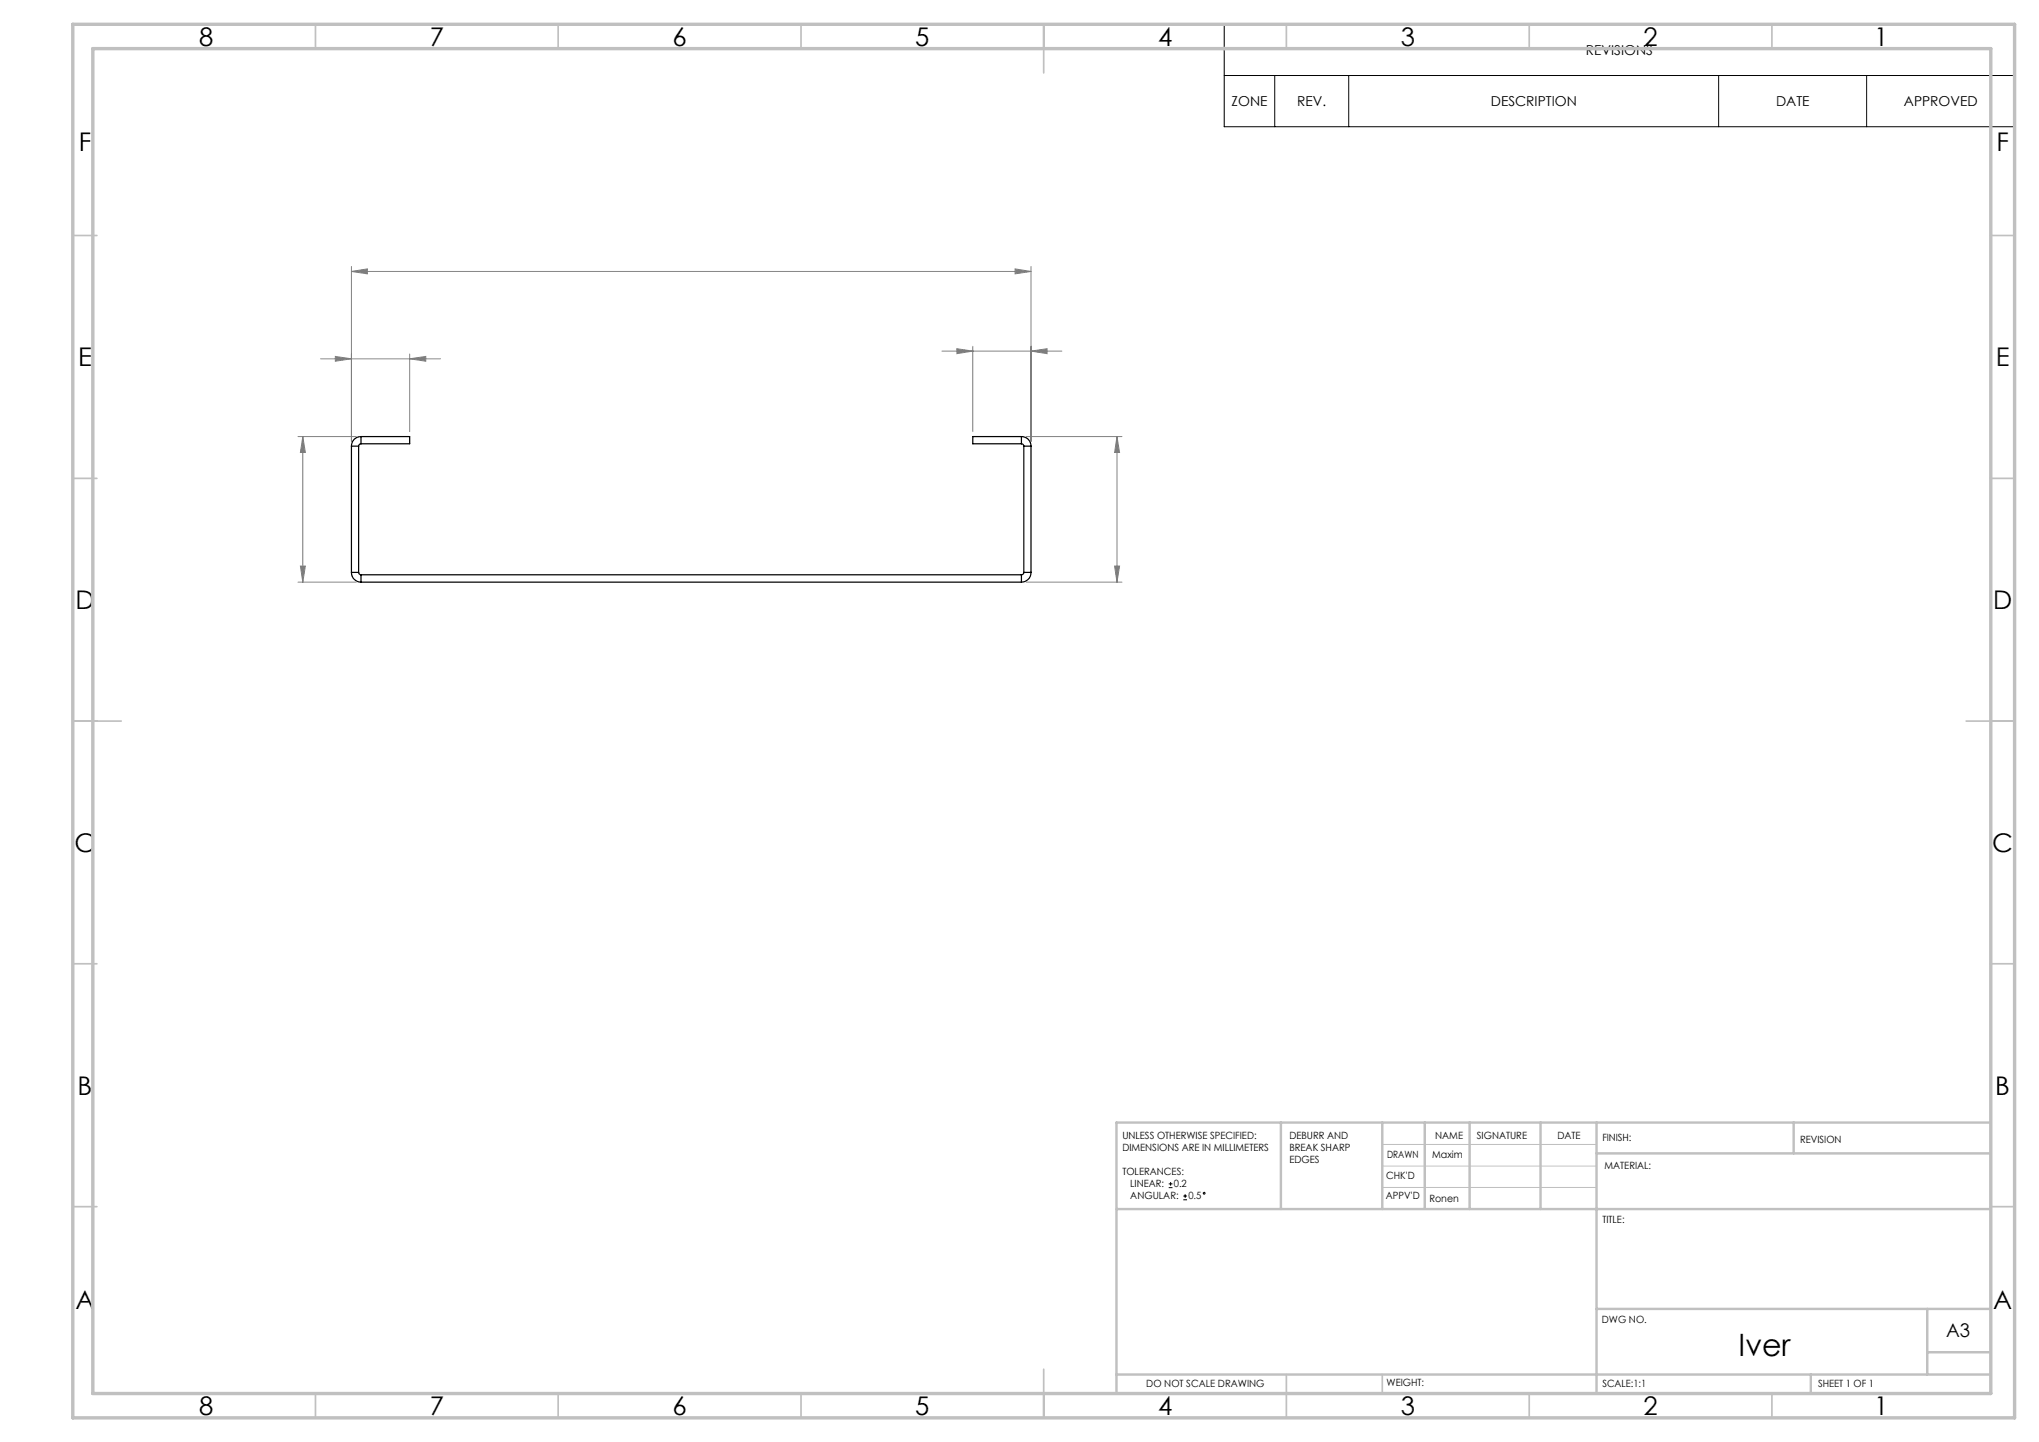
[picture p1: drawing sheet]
<svg xmlns="http://www.w3.org/2000/svg" width="420mm" height="297mm" viewBox="0 0 420 297" stroke-linecap="round" stroke-linejoin="round" font-family="sans-serif">
<g fill="none" stroke="#000" stroke-width=".21">
<path d="M252.2 5h162.8v21.1h-162.8zM252.2 15.6h162.8M262.6 15.6v10.5M277.8 15.6v10.5M354 15.6v10.5M384.5 15.6v10.5M240.7 244.6h.8M240.7 243.8h.8M241.1 243.4v.8M243.7 247.1h.8M243.7 246.3h.8M244.1 246v.7"/>
<circle cx="248.1" cy="245.8" r=".19"/>
</g>
<g fill="none" stroke="#808080" stroke-width=".21">
<path d="M72.4 55.9l3.3-.5v1zM72.4 54.9v36M72.4 55.9h140M209.1 55.4l3.3 .5-3.3 .5zM212.4 54.9v36M66 73.9h24.7M69.1 73.4l3.3 .5-3.3 .5zM84.4 73.9l3.3-.5v1zM84.4 72.9v16M194 72.3h24.7M197.1 71.8l3.3 .5-3.3 .5zM200.4 71.3v17.6"/>
<path d="M212.4 72.3l3.3-.5v1zM61.4 89.9h12M62.4 89.9v30M62.4 89.9l.5 3.3h-1zM211.4 89.9h19.7M230.1 89.9l.5 3.3h-1zM230.1 89.9v30M61.4 119.9h12M61.9 116.6h1l-.5 3.3zM211.4 119.9h19.7M229.6 116.6h1l-.5 3.3z"/>
</g>
<path d="M284.7 235.7h44.2M284.7 240.2h44.2M284.7 244.6h44.2" fill="none" stroke="#c0c0c0" stroke-width=".21"/>
<g fill="none" stroke="#c0c0c0" stroke-width=".35">
<path d="M65 5v5M115 5v5M165 5v5M215 5v10M265 5v5M315 5v5M365 5v5M15 48.5h5M410 48.5h5M15 98.5h5M410 98.5h5M15 148.5h10"/>
<path d="M405 148.5h10M15 198.5h5M410 198.5h5M15 248.5h5M410 248.5h5M65 287v5M115 287v5M165 287v5M215 282v10M265 283.1v8.9M284.7 283.1v3.9M315 287v5"/>
<path d="M365 287v5"/>
</g>
<g fill="none" stroke="#c0c0c0" stroke-width=".5">
<path d="M263.8 231.2v17.8M284.7 231.2v17.8M293.5 231.2v17.6M302.7 231.2v17.8M317.3 231.2v17.8M328.9 237.6h81.2M328.9 231.2v55.8M369.5 231.2v6.4M410.1 231.2h-180.1v55.8M230 249h180M328.9 269.6h81.2M397 269.6v13.5"/>
<path d="M397 278.5h13.1M230 283.1h180.1M373 283.1v3.9"/>
</g>
<path d="M15 5h400v287h-400zM19.1 10h391v277h-391z" fill="none" stroke="#c0c0c0" stroke-width=".7"/>
<g fill="#808080">
<path d="M209.1 55.4l3.3 .5-3.3 .5zM72.4 55.9l3.3-.5v1zM84.4 73.9l3.3-.5v1zM69.1 73.4l3.3 .5-3.3 .5zM212.4 72.3l3.3-.5v1zM197.1 71.8l3.3 .5-3.3 .5z"/>
<path d="M61.9 116.6h1l-.5 3.3zM62.4 89.9l.5 3.3h-1zM229.6 116.6h1l-.5 3.3zM230.1 89.9l.5 3.3h-1z"/>
</g>
<g fill="none" stroke="#000" stroke-width=".25">
<path d="M72.4 91.9h1.5M72.4 91.9v26M73.9 91.9v26M74.4 91.4l-.4 .1-.1 .4M74.4 89.9a1.93 1.93 0 0 0-2 2M74.4 89.9v1.5M74.4 89.9h10v1.5h-10M210.4 91.4l.3 .1 .2 .4M210.4 89.9a1.93 1.93 0 0 1 2 2M210.4 89.9h-10v1.5h10M210.4 89.9v1.5M210.9 91.9h1.5"/>
<path d="M210.9 91.9v26M212.4 91.9v26M72.4 117.9a1.99 1.99 0 0 0 2 2M72.4 117.9h1.5M73.9 117.9l.1 .3 .4 .2M74.4 118.4v1.5M74.4 119.9h136M74.4 118.4h136M210.4 118.4v1.5M210.9 117.9l-.2 .3-.3 .2M210.9 117.9h1.5M212.4 117.9a1.99 1.99 0 0 1-2 2"/>
</g>
<text font-size="6.3" x="358.1" y="279.3">Iver</text>
<g font-size="5.3">
<text x="41" y="9.4">8</text>
<text x="88.5" y="9.4">7</text>
<text x="138.5" y="9.4">6</text>
<text x="188.5" y="9.4">5</text>
<text x="238.5" y="9.4">4</text>
<text x="288.5" y="9.4">3</text>
<text x="338.5" y="9.4">2</text>
<text x="386" y="9.4">1</text>
<text x="16.2" y="31.2">F</text>
<text x="411.2" y="31.2">F</text>
<text x="16.1" y="75.4">E</text>
<text x="411.1" y="75.4">E</text>
<text x="15.5" y="125.4">D</text>
<text x="410.5" y="125.4">D</text>
<text x="15.4" y="175.4">C</text>
<text x="410.4" y="175.4">C</text>
<text x="16" y="225.4">B</text>
<text x="411" y="225.4">B</text>
<text x="15.5" y="269.7">A</text>
<text x="410.5" y="269.7">A</text>
<text x="41" y="291.4">8</text>
<text x="88.5" y="291.4">7</text>
<text x="138.5" y="291.4">6</text>
<text x="188.5" y="291.4">5</text>
<text x="238.5" y="291.4">4</text>
<text x="288.5" y="291.4">3</text>
<text x="338.5" y="291.4">2</text>
<text x="386" y="291.4">1</text>
</g>
<text font-size="3.9" x="400.9" y="275.5">A3</text>
<g font-size="2.8">
<text x="326.7" y="11.3">REVISIONS</text>
<text x="253.7" y="21.8">ZONE</text>
<text x="267.2" y="21.8">REV.</text>
<text x="307.1" y="21.8">DESCRIPTION</text>
<text x="365.8" y="21.8">DATE</text>
<text x="392.2" y="21.8">APPROVED</text>
</g>
<g font-size="2.1">
<text x="231.2" y="234.6">UNLESS OTHERWISE SPECIFIED:</text>
<text x="231.2" y="237">DIMENSIONS ARE IN MILLIMETERS</text>
<text x="265.6" y="234.6">DEBURR AND</text>
<text x="265.6" y="237.1">BREAK SHARP</text>
<text x="265.6" y="239.6">EDGES</text>
<text x="285.7" y="238.4">DRAWN</text>
<text x="295" y="238.4">Maxim</text>
<text x="295.6" y="234.5">NAME</text>
<text x="304.2" y="234.5">SIGNATURE</text>
<text x="320.8" y="234.5">DATE</text>
<text x="330.1" y="235">FINISH:</text>
<text x="370.8" y="235.4">REVISION</text>
<text x="231.2" y="242">TOLERANCES:</text>
<text x="232.8" y="244.5">LINEAR:</text>
<text x="241.8" y="244.6">0.2</text>
<text x="285.5" y="242.8">CHK'D</text>
<text x="330.5" y="240.8">MATERIAL:</text>
<text x="232.8" y="247">ANGULAR:</text>
<text x="244.8" y="247.1">0.5</text>
<text x="285.5" y="247.1">APPV'D</text>
<text x="294.4" y="247.5">Ronen</text>
<text x="330.1" y="251.9">TITLE:</text>
<text x="330" y="272.5">DWG NO.</text>
<text x="236.1" y="285.6">DO NOT SCALE DRAWING</text>
<text x="285.6" y="285.5">WEIGHT:</text>
<text x="330.1" y="285.6">SCALE:1:1</text>
<text x="374.5" y="285.6">SHEET 1 OF 1</text>
</g>
</svg>
